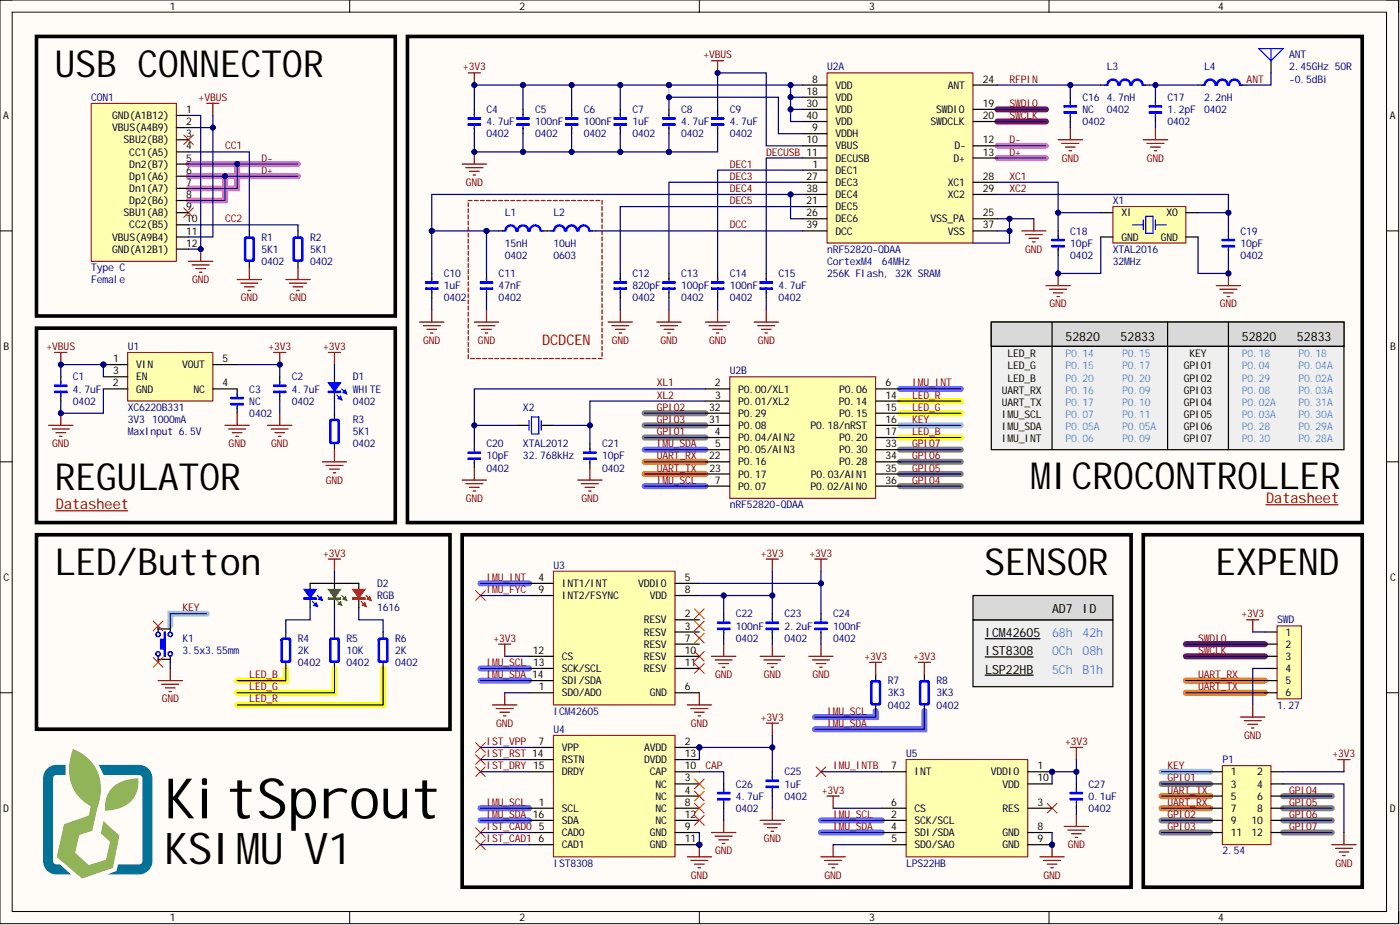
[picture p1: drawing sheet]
# Altium project KSIMU.PrjPcb
1 sheet, 53 parts. Net scope: global (net labels, ports and power ports of the same name join across sheets).
Board file: KSIMU.PcbDoc

## Sheet KSIMU.SchDoc
size 292 x 193 mm

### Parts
ANT  value -0.5dBi  Specification: 2.45GHz 50R  [ANT_2.4G_3.2x1.6]  (hidden comment: 2450AT18B100E)
C1  value 4.7uF  Type: 0402  [CAP_0402]  (hidden comment: C0402)
C2  value 4.7uF  Type: 0402  [CAP_0402]  (hidden comment: C0402)
C3  value NC  Type: 0402  [CAP_0402]  (hidden comment: C0402)
C4  value 4.7uF  Type: 0402  [CAP_0402]  (hidden comment: C0402)
C5  value 100nF  Type: 0402  [CAP_0402]  (hidden comment: C0402)
C6  value 100nF  Type: 0402  [CAP_0402]  (hidden comment: C0402)
C7  value 1uF  Type: 0402  [CAP_0402]  (hidden comment: C0402)
C8  value 4.7uF  Type: 0402  [CAP_0402]  (hidden comment: C0402)
C9  value 4.7uF  Type: 0402  [CAP_0402]  (hidden comment: C0402)
C10  value 1uF  Type: 0402  [CAP_0402]  (hidden comment: C0402)
C11  value 47nF  Type: 0402  [CAP_0402]  (hidden comment: C0402)
C12  value 820pF  Type: 0402  [CAP_0402]  (hidden comment: C0402)
C13  value 100pF  Type: 0402  [CAP_0402]  (hidden comment: C0402)
C14  value 100nF  Type: 0402  [CAP_0402]  (hidden comment: C0402)
C15  value 4.7uF  Type: 0402  [CAP_0402]  (hidden comment: C0402)
C16  value NC  Type: 0402  [CAP_0402]  (hidden comment: C0402)
C17  value 1.2pF  Type: 0402  [CAP_0402]  (hidden comment: C0402)
C18  value 10pF  Type: 0402  [CAP_0402]  (hidden comment: C0402)
C19  value 10pF  Type: 0402  [CAP_0402]  (hidden comment: C0402)
C20  value 10pF  Type: 0402  [CAP_0402]  (hidden comment: C0402)
C21  value 10pF  Type: 0402  [CAP_0402]  (hidden comment: C0402)
C22  value 100nF  Type: 0402  [CAP_0402]  (hidden comment: C0402)
C23  value 2.2uF  Type: 0402  [CAP_0402]  (hidden comment: C0402)
C24  value 100nF  Type: 0402  [CAP_0402]  (hidden comment: C0402)
C25  value 1uF  Type: 0402  [CAP_0402]  (hidden comment: C0402)
C26  value 4.7uF  Type: 0402  [CAP_0402]  (hidden comment: C0402)
C27  value 0.1uF  Type: 0402  [CAP_0402]  (hidden comment: C0402)
CON1  value Type C  Type: Female  [USB_TypeC_16P]  (hidden comment: USB Type C)
D1  value WHITE  Type: 0402  [LED_0402_YELLOW]  (hidden comment: D0402)
D2  value RGB  Type: 1616  [LED_1616_RGB]  (hidden comment: D1616)
K1  Specification: 3.5x3.55mm  [Button_TACT_90_4P_3.5x3.55_H]  (hidden comment: TACT)
L1  value 15nH  Type: 0402  [IND_0402]  (hidden comment: H0402)
L2  value 10uH  Type: 0603  [IND_0603]  (hidden comment: H0603)
L3  value 4.7nH  Type: 0402  [IND_0402]  (hidden comment: H0402)
L4  value 2.2nH  Type: 0402  [IND_0402]  (hidden comment: H0402)
P1  value 2.54  [HDR2X6_2.54_180]  (hidden comment: HDR2x6)
R1  value 5K1  Type: 0402  [RES_0402]  (hidden comment: R0402)
R2  value 5K1  Type: 0402  [RES_0402]  (hidden comment: R0402)
R3  value 5K1  Type: 0402  [RES_0402]  (hidden comment: R0402)
R4  value 2K  Type: 0402  [RES_0402]  (hidden comment: R0402)
R5  value 10K  Type: 0402  [RES_0402]  (hidden comment: R0402)
R6  value 2K  Type: 0402  [RES_0402]  (hidden comment: R0402)
R7  value 3K3  Type: 0402  [RES_0402]  (hidden comment: R0402)
R8  value 3K3  Type: 0402  [RES_0402]  (hidden comment: R0402)
SWD  value 1.27  [HDR1X6_1.27_180F]  (hidden comment: HDR1x6)
U1  XC6220B331  value 3V3  Specification: 1000mA  Note: MaxInput 6.5V  [SOT23-5]
U2  nRF52820-QDAA  value 64MHz  Note: CortexM4  Specification: 256K Flash, 32K SRAM  [QFN40_P0.4_5.0x5.0_H]  (parts A,B of 2)
U3  ICM42605  [ICMx_LGA14_P0.5_2.5x3.0]
U4  IST8308  [ISTX_LGA16_P0.5_3.0x3.0]
U5  LPS22HB  [LPSx_LGA10_P0.5_2.0x2.0]
X1  XTAL2016  value 32MHz  [XT_2016_4]
X2  XTAL2012  value 32.768kHz  [XT_2012_2]

### Blocks framed on the sheet
USB CONNECTOR: CON1 R1 R2
MICROCONTROLLER: ANT C4-C10 C12-C21 L3 L4 U2 X1 X2
DCDCEN: C11 L1 L2
REGULATOR: C1-C3 D1 R3 U1
LED/Button: D2 K1 R4-R6
SENSOR: C22-C27 R7 R8 U3-U5
EXPEND: P1 SWD

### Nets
+3V3: C2.2 C4.2 C5.2 C6.2 C7.2 C8.2 C22.2 C23.2 C24.2 C25.2 C27.2 D1.1(ANODE) D2.3(ANODE) P1.2 R7.2 R8.2 SWD.1 U1.5(VOUT) U2.8(VDD) U2.9(VDDH) U2.18(VDD) U2.30(VDD) U2.40(VDD) U3.5(VDDIO) U3.8(VDD) U3.12(CS) U4.2(AVDD) U4.13(DVDD) U5.1(VDDIO) U5.6(CS) U5.10(VDD)
+VBUS: C1.2 C9.2 CON1.2(VBUS(A4B9)) CON1.11(VBUS(A9B4)) U1.1(VIN) U1.3(EN) U2.10(VBUS)
GND: C1.1 C2.1 C3.1 C4.1 C5.1 C6.1 C7.1 C8.1 C9.1 C10.1 C11.1 C12.1 C13.1 C14.1 C15.1 C16.1 C17.1 C18.1 C19.1 C20.1 C21.1 C22.1 C23.1 C24.1 C25.1 C26.1 C27.1 CON1.1(GND(A1B12)) CON1.12(GND(A12B1)) K1.4 P1.4 R1.1 R2.1 R3.1 SWD.4 U1.2(GND) U2.25(VSS_PA) U2.37(VSS) U2.41(PAD) U3.1(SDO/AD0) U3.6(GND) U4.9(GND) U4.11(GND) U5.5(SDO/SA0) U5.8(GND) U5.9(GND) X1.2(GND) X1.4(GND)
ANT: ANT.1(A) L4.2
CAP: C26.2 U4.10(CAP)
CC1: CON1.4(CC1(A5)) R1.2
CC2: CON1.10(CC2(B5)) R2.2
D+: CON1.6(Dp1(A6)) CON1.8(Dp2(B6)) U2.13(D+)
D-: CON1.5(Dn2(B7)) CON1.7(Dn1(A7)) U2.12(D-)
DCC: L2.2 U2.39(DCC)
DEC1: C14.2 U2.1(DEC1)
DEC3: C13.2 U2.27(DEC3)
DEC4: C10.2 C11.2 L1.1 U2.26(DEC6) U2.38(DEC4)
DEC5: C12.2 U2.21(DEC5)
DECUSB: C15.2 U2.11(DECUSB)
GPIO1: P1.3 U2.4(P0.04/AIN2)
GPIO2: P1.9 U2.32(P0.29)
GPIO3: P1.11 U2.31(P0.08)
GPIO4: P1.6 U2.36(P0.02/AIN0)
GPIO5: P1.8 U2.35(P0.03/AIN1)
GPIO6: P1.10 U2.34(P0.28)
GPIO7: P1.12 U2.33(P0.30)
IMU_FYC: U3.9(INT2/FSYNC)
IMU_INT: U2.6(P0.06) U3.4(INT1/INT)
IMU_INTB: U5.7(INT)
IMU_SCL: R7.1 U2.7(P0.07) U3.13(SCK/SCL) U4.1(SCL) U5.2(SCK/SCL)
IMU_SDA: R8.1 U2.5(P0.05/AIN3) U3.14(SDI/SDA) U4.16(SDA) U5.4(SDI/SDA)
IST_CAD0: U4.5(CAD0)
IST_CAD1: U4.6(CAD1)
IST_DRY: U4.15(DRDY)
IST_RST: U4.14(RSTN)
IST_VPP: U4.7(VPP)
KEY: K1.3 P1.1 U2.16(P0.18/nRST)
LED_B: R4.1 U2.17(P0.20)
LED_G: R5.1 U2.15(P0.15)
LED_R: R6.1 U2.14(P0.14)
RFPIN: C16.2 L3.1 U2.24(ANT)
SWCLK: SWD.3 U2.20(SWDCLK)
SWDIO: SWD.2 U2.19(SWDIO)
UART_RX: P1.7 SWD.5 U2.22(P0.16)
UART_TX: P1.5 SWD.6 U2.23(P0.17)
XC1: C18.2 U2.28(XC1) X1.1(XI)
XC2: C19.2 U2.29(XC2) X1.3(XO)
XL1: C20.2 U2.2(P0.00/XL1) X2.1(OSC1)
XL2: C21.2 U2.3(P0.01/XL2) X2.2(OSC2)
NetC3_2: C3.2 U1.4(NC)
NetC17_2: C17.2 L3.2 L4.1
NetD1_2: D1.2(CATHODE) R3.2
NetD2_1: D2.1(CATHODE) R5.2
NetD2_2: D2.2(CATHODE) R4.2
NetD2_4: D2.4(CATHODE) R6.2
NetL1_2: L1.2 L2.1

Not connected (* = marked no-connect by the designer): CON1 3(SBU2(B8))* 9(SBU1(A8))* SH; K1 1* 2*; U3 2(RESV) 3(RESV) 7(RESV) 10(RESV)* 11(RESV)*; U4 3(NC)* 4(NC)* 8(NC)* 12(NC)*; U5 3(RES)*

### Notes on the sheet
- 52820   52833
- LED_R
  LED_G
  LED_B
  UART_RX
  UART_TX
  IMU_SCL
  IMU_SDA
  IMU_INT
- P0.14     P0.15
  P0.15     P0.17
  P0.20     P0.20
  P0.16     P0.09
  P0.17     P0.10
  P0.07     P0.11
  P0.05A    P0.05A
  P0.06     P0.09
- KEY
  GPIO1
  GPIO2
  GPIO3
  GPIO4
  GPIO5
  GPIO6
  GPIO7
- P0.18     P0.18
  P0.04     P0.04A
  P0.29     P0.02A
  P0.08     P0.03A
  P0.02A    P0.31A
  P0.03A    P0.30A
  P0.28     P0.29A
  P0.30     P0.28A
- Datasheet <https://www.torexsemi.com/products/single-type-voltage-regulators/series/?name=xc6220>
- Datasheet <https://www.nordicsemi.com/Products/Low-power-short-range-wireless/nRF52820>
- ICM42605 <https://invensense.tdk.com/products/motion-tracking/6-axis/icm-42688-p/>
- IST8308 <http://www.isentek.com/zhtw/the_product.php?pid=4>
- 68h
- 0Ch
- AD7
- 42h
- 08h
- ID
- LSP22HB <https://www.st.com/en/mems-and-sensors/lps22hb.html>
- 5Ch
- B1h
- KitSprout
- KSIMU
- V1
